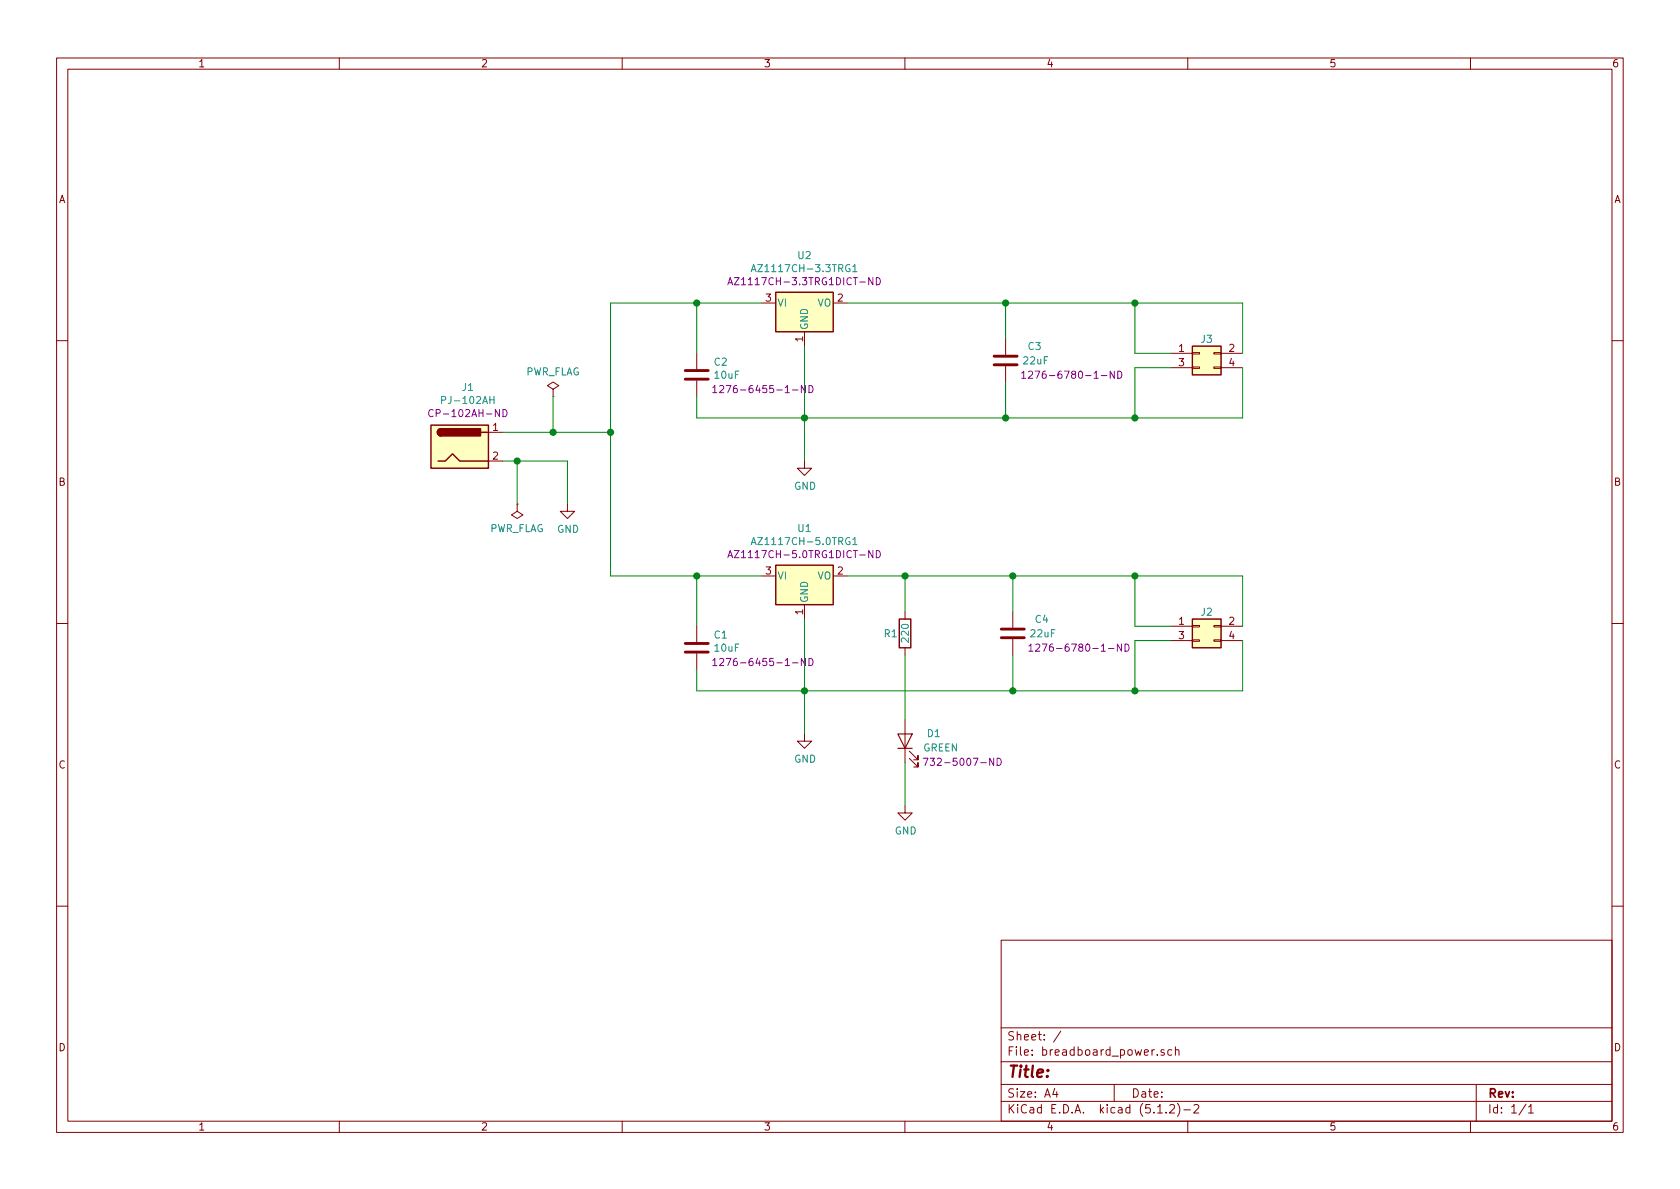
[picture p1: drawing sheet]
EESchema Schematic File Version 4
LIBS:breadboard_power-cache
EELAYER 29 0
EELAYER END
$Descr A4 11693 8268
encoding utf-8
Sheet 1 1
Title ""
Date ""
Rev ""
Comp ""
Comment1 ""
Comment2 ""
Comment3 ""
Comment4 ""
$EndDescr
$Comp
L breadboard_power:PJ-102AH J1
U 1 1
P 3200 3100
F 0 "J1" H 3257 3515 50  0000 C CNN
F 1 "PJ-102AH" H 3257 3424 50  0000 C CNN
F 2 "Connector_BarrelJack:BarrelJack_CUI_PJ-102AH_Horizontal" H 3250 3060 50  0001 C CNN
F 3 "~" H 3250 3060 50  0001 C CNN
F 4 "CP-102AH-ND" H 3257 3333 50  0000 C CNN "digikey"
	1    3200 3100
	1    0    0    -1  
$EndComp
$Comp
L breadboard_power:AZ1117CH-3.3TRG1 U2
U 1 1
P 5600 2100
F 0 "U2" H 5600 2433 50  0000 C CNN
F 1 "AZ1117CH-3.3TRG1" H 5600 2342 50  0000 C CNN
F 2 "Package_TO_SOT_SMD:SOT-223-3_TabPin2" H 5600 2350 50  0001 C CIN
F 3 "https://www.diodes.com/assets/Datasheets/AZ1117.pdf" H 5600 2100 50  0001 C CNN
F 4 "AZ1117CH-3.3TRG1DICT-ND" H 5600 2251 50  0000 C CNN "digikey"
	1    5600 2100
	1    0    0    -1  
$EndComp
$Comp
L breadboard_power:AZ1117CH-5.0TRG1 U1
U 1 1
P 5600 4000
F 0 "U1" H 5600 4333 50  0000 C CNN
F 1 "AZ1117CH-5.0TRG1" H 5600 4242 50  0000 C CNN
F 2 "Package_TO_SOT_SMD:SOT-223-3_TabPin2" H 5600 4250 50  0001 C CIN
F 3 "https://www.diodes.com/assets/Datasheets/AZ1117.pdf" H 5600 4000 50  0001 C CNN
F 4 "AZ1117CH-5.0TRG1DICT-ND" H 5600 4151 50  0000 C CNN "digikey"
	1    5600 4000
	1    0    0    -1  
$EndComp
$Comp
L Device:C C2
U 1 1
P 4850 2600
F 0 "C2" H 4965 2691 50  0000 L CNN
F 1 "10uF" H 4965 2600 50  0000 L CNN
F 2 "Capacitor_SMD:C_0805_2012Metric_Pad1.15x1.40mm_HandSolder" H 4888 2450 50  0001 C CNN
F 3 "~" H 4850 2600 50  0001 C CNN
F 4 "1276-6455-1-ND" H 4950 2500 50  0000 L CNN "digikey"
	1    4850 2600
	1    0    0    -1  
$EndComp
$Comp
L Device:C C3
U 1 1
P 7000 2500
F 0 "C3" H 7150 2600 50  0000 L CNN
F 1 "22uF" H 7115 2500 50  0000 L CNN
F 2 "Capacitor_SMD:C_0805_2012Metric_Pad1.15x1.40mm_HandSolder" H 7038 2350 50  0001 C CNN
F 3 "~" H 7000 2500 50  0001 C CNN
F 4 "1276-6780-1-ND" H 7100 2400 50  0000 L CNN "digikey"
	1    7000 2500
	1    0    0    -1  
$EndComp
$Comp
L Device:C C1
U 1 1
P 4850 4500
F 0 "C1" H 4965 4591 50  0000 L CNN
F 1 "10uF" H 4965 4500 50  0000 L CNN
F 2 "Capacitor_SMD:C_0805_2012Metric_Pad1.15x1.40mm_HandSolder" H 4888 4350 50  0001 C CNN
F 3 "~" H 4850 4500 50  0001 C CNN
F 4 "1276-6455-1-ND" H 4950 4400 50  0000 L CNN "digikey"
	1    4850 4500
	1    0    0    -1  
$EndComp
$Comp
L Device:C C4
U 1 1
P 7050 4400
F 0 "C4" H 7200 4500 50  0000 L CNN
F 1 "22uF" H 7165 4400 50  0000 L CNN
F 2 "Capacitor_SMD:C_0805_2012Metric_Pad1.15x1.40mm_HandSolder" H 7088 4250 50  0001 C CNN
F 3 "~" H 7050 4400 50  0001 C CNN
F 4 "1276-6780-1-ND" H 7150 4300 50  0000 L CNN "digikey"
	1    7050 4400
	1    0    0    -1  
$EndComp
Wire Wire Line
	5300 2100 4850 2100
Wire Wire Line
	4850 2100 4850 2450
Wire Wire Line
	4850 2100 4250 2100
Connection ~ 4850 2100
Wire Wire Line
	3500 3000 3850 3000
$Comp
L power:PWR_FLAG #FLG02
U 1 1
P 3850 2750
F 0 "#FLG02" H 3850 2825 50  0001 C CNN
F 1 "PWR_FLAG" H 3850 2923 50  0000 C CNN
F 2 "" H 3850 2750 50  0001 C CNN
F 3 "~" H 3850 2750 50  0001 C CNN
	1    3850 2750
	1    0    0    -1  
$EndComp
Wire Wire Line
	3850 3000 3850 2750
Wire Wire Line
	3500 3200 3600 3200
Wire Wire Line
	3600 3200 3600 3500
$Comp
L power:PWR_FLAG #FLG01
U 1 1
P 3600 3500
F 0 "#FLG01" H 3600 3575 50  0001 C CNN
F 1 "PWR_FLAG" H 3600 3673 50  0000 C CNN
F 2 "" H 3600 3500 50  0001 C CNN
F 3 "~" H 3600 3500 50  0001 C CNN
	1    3600 3500
	-1   0    0    1   
$EndComp
Wire Wire Line
	3950 3200 3950 3500
Wire Wire Line
	3600 3200 3950 3200
Connection ~ 3600 3200
$Comp
L power:GND #PWR01
U 1 1
P 3950 3500
F 0 "#PWR01" H 3950 3250 50  0001 C CNN
F 1 "GND" H 3955 3327 50  0000 C CNN
F 2 "" H 3950 3500 50  0001 C CNN
F 3 "" H 3950 3500 50  0001 C CNN
	1    3950 3500
	1    0    0    -1  
$EndComp
Wire Wire Line
	4850 2750 4850 2900
Wire Wire Line
	4850 2900 5600 2900
Wire Wire Line
	7000 2900 7000 2650
Wire Wire Line
	5600 2400 5600 2900
Connection ~ 5600 2900
Wire Wire Line
	4850 4650 4850 4800
Wire Wire Line
	4850 4800 5600 4800
Wire Wire Line
	7050 4800 7050 4550
Wire Wire Line
	5600 4300 5600 4800
Connection ~ 5600 4800
Wire Wire Line
	4250 4000 4850 4000
Wire Wire Line
	4850 4350 4850 4000
Connection ~ 4850 4000
Wire Wire Line
	4850 4000 5300 4000
Wire Wire Line
	5600 4800 5600 5100
$Comp
L power:GND #PWR02
U 1 1
P 5600 5100
F 0 "#PWR02" H 5600 4850 50  0001 C CNN
F 1 "GND" H 5605 4927 50  0000 C CNN
F 2 "" H 5600 5100 50  0001 C CNN
F 3 "" H 5600 5100 50  0001 C CNN
	1    5600 5100
	1    0    0    -1  
$EndComp
Wire Wire Line
	5600 2900 5600 3200
$Comp
L power:GND #PWR03
U 1 1
P 5600 3200
F 0 "#PWR03" H 5600 2950 50  0001 C CNN
F 1 "GND" H 5605 3027 50  0000 C CNN
F 2 "" H 5600 3200 50  0001 C CNN
F 3 "" H 5600 3200 50  0001 C CNN
	1    5600 3200
	1    0    0    -1  
$EndComp
$Comp
L Device:R R1
U 1 1
P 6300 4400
F 0 "R1" H 6200 4400 50  0000 C CNN
F 1 "220" V 6300 4400 50  0000 C CNN
F 2 "Resistor_SMD:R_0805_2012Metric_Pad1.15x1.40mm_HandSolder" V 6230 4400 50  0001 C CNN
F 3 "~" H 6300 4400 50  0001 C CNN
	1    6300 4400
	1    0    0    -1  
$EndComp
Wire Wire Line
	6300 4250 6300 4000
$Comp
L Connector_Generic:Conn_02x02_Odd_Even J3
U 1 1
P 8350 2450
F 0 "J3" H 8400 2550 50  0000 C CNN
F 1 "Conn_02x02_Odd_Even" H 9100 2350 50  0001 C CNN
F 2 "Connector_PinHeader_2.54mm:PinHeader_2x02_P2.54mm_Vertical" H 8350 2450 50  0001 C CNN
F 3 "~" H 8350 2450 50  0001 C CNN
	1    8350 2450
	1    0    0    -1  
$EndComp
Wire Wire Line
	8150 2450 7900 2450
Wire Wire Line
	7900 2450 7900 2100
Wire Wire Line
	8150 2550 7900 2550
Wire Wire Line
	7900 2550 7900 2900
Wire Wire Line
	7900 2900 8650 2900
Wire Wire Line
	8650 2900 8650 2550
Wire Wire Line
	7900 2100 8650 2100
Wire Wire Line
	8650 2100 8650 2450
$Comp
L Connector_Generic:Conn_02x02_Odd_Even J2
U 1 1
P 8350 4350
F 0 "J2" H 8400 4450 50  0000 C CNN
F 1 "Conn_02x02_Odd_Even" H 9100 4250 50  0001 C CNN
F 2 "Connector_PinHeader_2.54mm:PinHeader_2x02_P2.54mm_Vertical" H 8350 4350 50  0001 C CNN
F 3 "~" H 8350 4350 50  0001 C CNN
	1    8350 4350
	1    0    0    -1  
$EndComp
Wire Wire Line
	8150 4350 7900 4350
Wire Wire Line
	7900 4350 7900 4000
Wire Wire Line
	8150 4450 7900 4450
Wire Wire Line
	7900 4450 7900 4800
Wire Wire Line
	7900 4800 8650 4800
Wire Wire Line
	8650 4800 8650 4450
Wire Wire Line
	7900 4000 8650 4000
Wire Wire Line
	8650 4000 8650 4350
Connection ~ 7900 4000
Connection ~ 7900 2100
Connection ~ 7900 2900
Wire Wire Line
	5600 2900 7000 2900
Connection ~ 7900 4800
Connection ~ 7050 4800
Wire Wire Line
	7050 4800 7900 4800
Wire Wire Line
	5900 4000 6300 4000
Connection ~ 7000 2900
Wire Wire Line
	7000 2900 7900 2900
Connection ~ 6300 4000
Wire Wire Line
	6300 5300 6300 5600
$Comp
L power:GND #PWR04
U 1 1
P 6300 5600
F 0 "#PWR04" H 6300 5350 50  0001 C CNN
F 1 "GND" H 6305 5427 50  0000 C CNN
F 2 "" H 6300 5600 50  0001 C CNN
F 3 "" H 6300 5600 50  0001 C CNN
	1    6300 5600
	1    0    0    -1  
$EndComp
Wire Wire Line
	6300 4000 7050 4000
Wire Wire Line
	7050 4250 7050 4000
Connection ~ 7050 4000
Wire Wire Line
	7050 4000 7900 4000
Wire Wire Line
	5900 2100 7000 2100
Wire Wire Line
	7000 2350 7000 2100
Connection ~ 7000 2100
Wire Wire Line
	7000 2100 7900 2100
Wire Wire Line
	3850 3000 4250 3000
Wire Wire Line
	4250 3000 4250 2100
Connection ~ 3850 3000
Wire Wire Line
	4250 3000 4250 4000
Connection ~ 4250 3000
$Comp
L Device:LED D1
U 1 1
P 6300 5150
F 0 "D1" V 6350 4950 50  0000 C CNN
F 1 "GREEN" V 6250 4900 50  0000 C CNN
F 2 "LED_THT:LED_D3.0mm" H 6300 5150 50  0001 C CNN
F 3 "~" H 6300 5150 50  0001 C CNN
F 4 "732-5007-ND" V 6150 4750 50  0000 C CNN "digikey"
	1    6300 5150
	0    -1   -1   0   
$EndComp
Wire Wire Line
	5600 4800 7050 4800
Wire Wire Line
	6300 4550 6300 5000
$EndSCHEMATC
